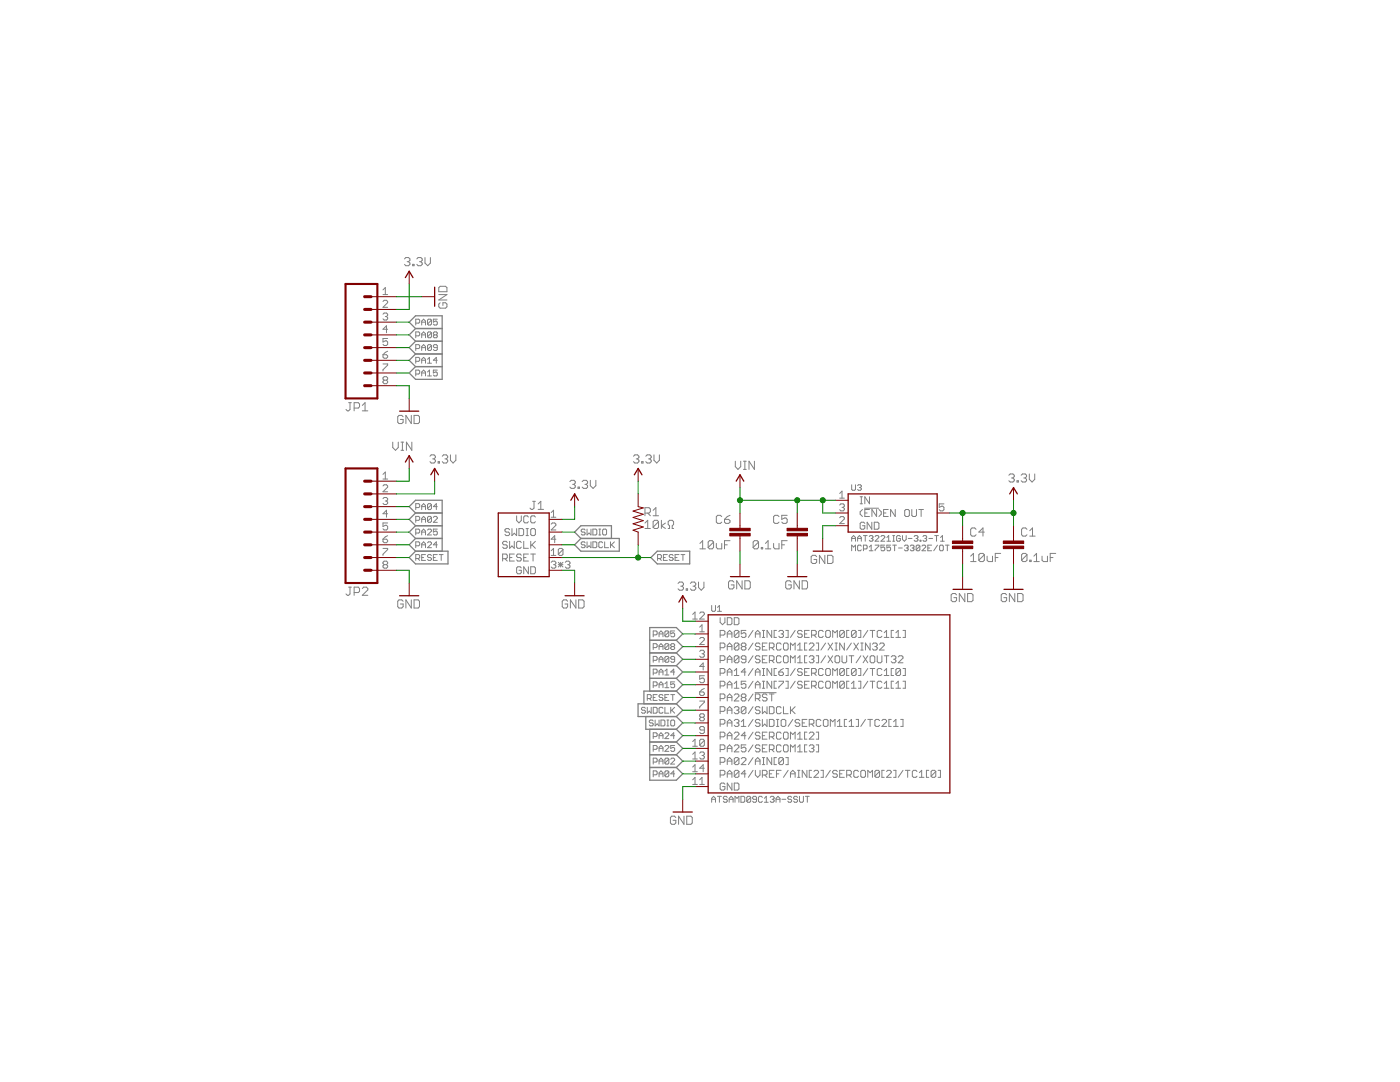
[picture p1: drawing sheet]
<?xml version="1.0" encoding="utf-8"?>
<!DOCTYPE eagle SYSTEM "eagle.dtd">
<!--
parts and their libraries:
SparkFun-Aesthetics: Licensing: Creative Commons ShareAlike 4.0 International - https://creativecommons.org/licenses/by-sa/4.0
-->
<eagle version="7.2.0">
<drawing>
<settings>
<setting alwaysvectorfont="yes"/>
<setting verticaltext="up"/>
</settings>
<grid distance="0.05" unitdist="inch" unit="inch" style="lines" multiple="1" display="yes" altdistance="0.01" altunitdist="inch" altunit="inch"/>
<schematic xreflabel="%F%N/%S.%C%R" xrefpart="/%S.%C%R">
<libraries>
<library name="Connectors">
<symbols>
<symbol name="SWD">
<pin name="VCC" x="7.62" y="5.08" length="short" rot="R180"/>
<pin name="SWDIO" x="7.62" y="2.54" length="short" rot="R180"/>
<pin name="SWCLK" x="7.62" y="0" length="short" rot="R180"/>
<pin name="RESET" x="7.62" y="-2.54" length="short" rot="R180"/>
<pin name="GND" x="7.62" y="-5.08" length="short" rot="R180"/>
<wire x1="5.08" y1="6.35" x2="-5.08" y2="6.35" width="0.254" layer="94"/>
<wire x1="-5.08" y1="6.35" x2="-5.08" y2="-6.35" width="0.254" layer="94"/>
<wire x1="-5.08" y1="-6.35" x2="5.08" y2="-6.35" width="0.254" layer="94"/>
<wire x1="5.08" y1="-6.35" x2="5.08" y2="6.35" width="0.254" layer="94"/>
<text x="4.445" y="6.985" size="1.778" layer="95" rot="MR0">&gt;NAME</text>
<text x="4.445" y="-8.89" size="1.778" layer="96" rot="MR0">&gt;VALUE</text>
</symbol>
</symbols>
<devicesets>
<deviceset name="SWD" prefix="J">
<gates>
<gate name="G$1" symbol="SWD" x="0" y="0"/>
</gates>
<devices>
<device name="-50MIL" package="3220-10-0300-00">
<connects>
<connect gate="G$1" pin="GND" pad="3 5 9"/>
<connect gate="G$1" pin="RESET" pad="10"/>
<connect gate="G$1" pin="SWCLK" pad="4"/>
<connect gate="G$1" pin="SWDIO" pad="2"/>
<connect gate="G$1" pin="VCC" pad="1"/>
</connects>
<technologies>
<technology name=""/>
</technologies>
</device>
<device name="-MEZZANINE" package="BM10B(0.8)-10DP-0.4V(51)">
<connects>
<connect gate="G$1" pin="GND" pad="3 5 9"/>
<connect gate="G$1" pin="RESET" pad="10"/>
<connect gate="G$1" pin="SWCLK" pad="4"/>
<connect gate="G$1" pin="SWDIO" pad="2"/>
<connect gate="G$1" pin="VCC" pad="1"/>
</connects>
<technologies>
<technology name=""/>
</technologies>
</device>
<device name="-50MIL-SHROUDED" package="M05X2_50MIL_SHROUDED">
<connects>
<connect gate="G$1" pin="GND" pad="3 5 9"/>
<connect gate="G$1" pin="RESET" pad="10"/>
<connect gate="G$1" pin="SWCLK" pad="4"/>
<connect gate="G$1" pin="SWDIO" pad="2"/>
<connect gate="G$1" pin="VCC" pad="1"/>
</connects>
<technologies>
<technology name=""/>
</technologies>
</device>
</devices>
</deviceset>
</devicesets>
</library>
<library name="SparkFun-Aesthetics">
<symbols>
<symbol name="3.3V">
<wire x1="0.762" y1="1.27" x2="0" y2="2.54" width="0.254" layer="94"/>
<wire x1="0" y1="2.54" x2="-0.762" y2="1.27" width="0.254" layer="94"/>
<text x="-1.016" y="3.556" size="1.778" layer="96">&gt;VALUE</text>
<pin name="3.3V" x="0" y="0" visible="off" length="short" direction="sup" rot="R90"/>
</symbol>
<symbol name="DGND">
<wire x1="-1.905" y1="0" x2="1.905" y2="0" width="0.254" layer="94"/>
<text x="-2.54" y="-2.54" size="1.778" layer="96">&gt;VALUE</text>
<pin name="GND" x="0" y="2.54" visible="off" length="short" direction="sup" rot="R270"/>
</symbol>
<symbol name="VIN">
<wire x1="0.762" y1="1.27" x2="0" y2="2.54" width="0.254" layer="94"/>
<wire x1="0" y1="2.54" x2="-0.762" y2="1.27" width="0.254" layer="94"/>
<text x="-1.016" y="3.556" size="1.778" layer="96">&gt;VALUE</text>
<pin name="VIN" x="0" y="0" visible="off" length="short" direction="sup" rot="R90"/>
</symbol>
</symbols>
<devicesets>
<deviceset name="3.3V" prefix="SUPPLY">
<gates>
<gate name="G$1" symbol="3.3V" x="0" y="0"/>
</gates>
<devices>
<device name="">
<technologies>
<technology name=""/>
</technologies>
</device>
</devices>
</deviceset>
<deviceset name="GND" prefix="GND">
<gates>
<gate name="1" symbol="DGND" x="0" y="0"/>
</gates>
<devices>
<device name="">
<technologies>
<technology name=""/>
</technologies>
</device>
</devices>
</deviceset>
<deviceset name="VIN" prefix="SUPPLY">
<gates>
<gate name="G$1" symbol="VIN" x="0" y="0"/>
</gates>
<devices>
<device name="">
<technologies>
<technology name=""/>
</technologies>
</device>
</devices>
</deviceset>
</devicesets>
</library>
<library name="Atmel">
<symbols>
<symbol name="ATSAMD09C">
<pin name="PA05/AIN[3]/SERCOM0[0]/TC1[1]" x="-26.67" y="13.97" length="short"/>
<pin name="PA08/SERCOM1[2]/XIN/XIN32" x="-26.67" y="11.43" length="short"/>
<pin name="PA09/SERCOM1[3]/XOUT/XOUT32" x="-26.67" y="8.89" length="short"/>
<pin name="PA14/AIN[6]/SERCOM0[0]/TC1[0]" x="-26.67" y="6.35" length="short"/>
<pin name="PA15/AIN[7]/SERCOM0[1]/TC1[1]" x="-26.67" y="3.81" length="short"/>
<pin name="PA28/!RST" x="-26.67" y="1.27" length="short"/>
<pin name="PA30/SWDCLK" x="-26.67" y="-1.27" length="short"/>
<pin name="PA31/SWDIO/SERCOM1[1]/TC2[1]" x="-26.67" y="-3.81" length="short"/>
<pin name="PA24/SERCOM1[2]" x="-26.67" y="-6.35" length="short"/>
<pin name="PA25/SERCOM1[3]" x="-26.67" y="-8.89" length="short"/>
<pin name="GND" x="-26.67" y="-16.51" length="short"/>
<pin name="VDD" x="-26.67" y="16.51" length="short"/>
<pin name="PA02/AIN[0]" x="-26.67" y="-11.43" length="short"/>
<pin name="PA04/VREF/AIN[2]/SERCOM0[2]/TC1[0]" x="-26.67" y="-13.97" length="short"/>
<wire x1="-24.13" y1="17.78" x2="24.13" y2="17.78" width="0.254" layer="94"/>
<wire x1="24.13" y1="17.78" x2="24.13" y2="-17.78" width="0.254" layer="94"/>
<wire x1="24.13" y1="-17.78" x2="-24.13" y2="-17.78" width="0.254" layer="94"/>
<wire x1="-24.13" y1="-17.78" x2="-24.13" y2="17.78" width="0.254" layer="94"/>
<text x="-23.495" y="18.415" size="1.27" layer="95">&gt;NAME</text>
<text x="-23.495" y="-19.685" size="1.27" layer="96">&gt;VALUE</text>
</symbol>
</symbols>
<devicesets>
<deviceset name="ATSAMD09C" prefix="U">
<gates>
<gate name="G$1" symbol="ATSAMD09C" x="0" y="0"/>
</gates>
<devices>
<device name="13A-SSUT" package="SOIC-14">
<connects>
<connect gate="G$1" pin="GND" pad="11"/>
<connect gate="G$1" pin="PA02/AIN[0]" pad="13"/>
<connect gate="G$1" pin="PA04/VREF/AIN[2]/SERCOM0[2]/TC1[0]" pad="14"/>
<connect gate="G$1" pin="PA05/AIN[3]/SERCOM0[0]/TC1[1]" pad="1"/>
<connect gate="G$1" pin="PA08/SERCOM1[2]/XIN/XIN32" pad="2"/>
<connect gate="G$1" pin="PA09/SERCOM1[3]/XOUT/XOUT32" pad="3"/>
<connect gate="G$1" pin="PA14/AIN[6]/SERCOM0[0]/TC1[0]" pad="4"/>
<connect gate="G$1" pin="PA15/AIN[7]/SERCOM0[1]/TC1[1]" pad="5"/>
<connect gate="G$1" pin="PA24/SERCOM1[2]" pad="9"/>
<connect gate="G$1" pin="PA25/SERCOM1[3]" pad="10"/>
<connect gate="G$1" pin="PA28/!RST" pad="6"/>
<connect gate="G$1" pin="PA30/SWDCLK" pad="7"/>
<connect gate="G$1" pin="PA31/SWDIO/SERCOM1[1]/TC2[1]" pad="8"/>
<connect gate="G$1" pin="VDD" pad="12"/>
</connects>
<technologies>
<technology name=""/>
</technologies>
</device>
</devices>
</deviceset>
</devicesets>
</library>
<library name="Passives">
<symbols>
<symbol name="RESISTOR-VERT">
<pin name="2" x="0" y="5.08" visible="off" length="short" direction="pas" swaplevel="1" rot="R270"/>
<pin name="1" x="0" y="-5.08" visible="off" length="short" direction="pas" swaplevel="1" rot="R90"/>
<wire x1="0" y1="-2.54" x2="-1.016" y2="-2.159" width="0.1524" layer="94"/>
<wire x1="-1.016" y1="-2.159" x2="1.016" y2="-1.524" width="0.1524" layer="94"/>
<wire x1="1.016" y1="-1.524" x2="-1.016" y2="-0.889" width="0.1524" layer="94"/>
<wire x1="-1.016" y1="-0.889" x2="1.016" y2="-0.254" width="0.1524" layer="94"/>
<wire x1="1.016" y1="-0.254" x2="-1.016" y2="0.381" width="0.1524" layer="94"/>
<wire x1="-1.016" y1="0.381" x2="1.016" y2="1.016" width="0.1524" layer="94"/>
<wire x1="1.016" y1="1.016" x2="-1.016" y2="1.651" width="0.1524" layer="94"/>
<wire x1="-1.016" y1="1.651" x2="1.016" y2="2.286" width="0.1524" layer="94"/>
<wire x1="1.016" y1="2.286" x2="0" y2="2.54" width="0.1524" layer="94"/>
<text x="1.27" y="0.635" size="1.778" layer="95">&gt;NAME</text>
<text x="1.27" y="-1.905" size="1.778" layer="96">&gt;VALUE</text>
</symbol>
<symbol name="CAP">
<wire x1="0" y1="1.27" x2="0" y2="0.762" width="0.1524" layer="94"/>
<wire x1="0" y1="-1.27" x2="0" y2="-0.762" width="0.1524" layer="94"/>
<text x="1.524" y="1.651" size="1.778" layer="95">&gt;NAME</text>
<text x="1.524" y="-3.429" size="1.778" layer="96">&gt;VALUE</text>
<rectangle x1="-2.032" y1="-0.762" x2="2.032" y2="-0.254" layer="94"/>
<rectangle x1="-2.032" y1="0.254" x2="2.032" y2="0.762" layer="94"/>
<pin name="1" x="0" y="3.81" visible="off" length="short" direction="pas" swaplevel="1" rot="R270"/>
<pin name="2" x="0" y="-3.81" visible="off" length="short" direction="pas" swaplevel="1" rot="R90"/>
</symbol>
</symbols>
<devicesets>
<deviceset name="RESISTOR" prefix="R" uservalue="yes">
<gates>
<gate name="G$1" symbol="RESISTOR-VERT" x="0" y="0"/>
</gates>
<devices>
<device name="-0402" package="0402-RES">
<connects>
<connect gate="G$1" pin="1" pad="1"/>
<connect gate="G$1" pin="2" pad="2"/>
</connects>
<technologies>
<technology name=""/>
</technologies>
</device>
<device name="-2512" package="2512-RESISTOR">
<connects>
<connect gate="G$1" pin="1" pad="1"/>
<connect gate="G$1" pin="2" pad="2"/>
</connects>
<technologies>
<technology name=""/>
</technologies>
</device>
<device name="-0805" package="0805-RES">
<connects>
<connect gate="G$1" pin="1" pad="1"/>
<connect gate="G$1" pin="2" pad="2"/>
</connects>
<technologies>
<technology name=""/>
</technologies>
</device>
<device name="-1206" package="1206">
<connects>
<connect gate="G$1" pin="1" pad="1"/>
<connect gate="G$1" pin="2" pad="2"/>
</connects>
<technologies>
<technology name=""/>
</technologies>
</device>
</devices>
</deviceset>
<deviceset name="CAP" prefix="C" uservalue="yes">
<gates>
<gate name="G$1" symbol="CAP" x="0" y="0"/>
</gates>
<devices>
<device name="-0402" package="0402-CAP">
<connects>
<connect gate="G$1" pin="1" pad="1"/>
<connect gate="G$1" pin="2" pad="2"/>
</connects>
<technologies>
<technology name=""/>
</technologies>
</device>
<device name="-0805" package="0805-CAP">
<connects>
<connect gate="G$1" pin="1" pad="1"/>
<connect gate="G$1" pin="2" pad="2"/>
</connects>
<technologies>
<technology name=""/>
</technologies>
</device>
<device name="-1206" package="1206">
<connects>
<connect gate="G$1" pin="1" pad="1"/>
<connect gate="G$1" pin="2" pad="2"/>
</connects>
<technologies>
<technology name=""/>
</technologies>
</device>
</devices>
</deviceset>
</devicesets>
</library>
<library name="SparkFun-Connectors">
<symbols>
<symbol name="M08">
<wire x1="1.27" y1="-10.16" x2="-5.08" y2="-10.16" width="0.4064" layer="94"/>
<wire x1="-1.27" y1="-2.54" x2="0" y2="-2.54" width="0.6096" layer="94"/>
<wire x1="-1.27" y1="-5.08" x2="0" y2="-5.08" width="0.6096" layer="94"/>
<wire x1="-1.27" y1="-7.62" x2="0" y2="-7.62" width="0.6096" layer="94"/>
<wire x1="-5.08" y1="12.7" x2="-5.08" y2="-10.16" width="0.4064" layer="94"/>
<wire x1="1.27" y1="-10.16" x2="1.27" y2="12.7" width="0.4064" layer="94"/>
<wire x1="-5.08" y1="12.7" x2="1.27" y2="12.7" width="0.4064" layer="94"/>
<wire x1="-1.27" y1="2.54" x2="0" y2="2.54" width="0.6096" layer="94"/>
<wire x1="-1.27" y1="0" x2="0" y2="0" width="0.6096" layer="94"/>
<wire x1="-1.27" y1="5.08" x2="0" y2="5.08" width="0.6096" layer="94"/>
<wire x1="-1.27" y1="7.62" x2="0" y2="7.62" width="0.6096" layer="94"/>
<wire x1="-1.27" y1="10.16" x2="0" y2="10.16" width="0.6096" layer="94"/>
<text x="-5.08" y="-12.7" size="1.778" layer="96">&gt;VALUE</text>
<text x="-5.08" y="13.462" size="1.778" layer="95">&gt;NAME</text>
<pin name="1" x="5.08" y="-7.62" visible="pad" length="middle" direction="pas" swaplevel="1" rot="R180"/>
<pin name="2" x="5.08" y="-5.08" visible="pad" length="middle" direction="pas" swaplevel="1" rot="R180"/>
<pin name="3" x="5.08" y="-2.54" visible="pad" length="middle" direction="pas" swaplevel="1" rot="R180"/>
<pin name="4" x="5.08" y="0" visible="pad" length="middle" direction="pas" swaplevel="1" rot="R180"/>
<pin name="5" x="5.08" y="2.54" visible="pad" length="middle" direction="pas" swaplevel="1" rot="R180"/>
<pin name="6" x="5.08" y="5.08" visible="pad" length="middle" direction="pas" swaplevel="1" rot="R180"/>
<pin name="7" x="5.08" y="7.62" visible="pad" length="middle" direction="pas" swaplevel="1" rot="R180"/>
<pin name="8" x="5.08" y="10.16" visible="pad" length="middle" direction="pas" swaplevel="1" rot="R180"/>
</symbol>
</symbols>
<devicesets>
<deviceset name="M08" prefix="JP" uservalue="yes">
<gates>
<gate name="G$1" symbol="M08" x="-2.54" y="0"/>
</gates>
<devices>
<device name="1X08" package="1X08">
<connects>
<connect gate="G$1" pin="1" pad="1"/>
<connect gate="G$1" pin="2" pad="2"/>
<connect gate="G$1" pin="3" pad="3"/>
<connect gate="G$1" pin="4" pad="4"/>
<connect gate="G$1" pin="5" pad="5"/>
<connect gate="G$1" pin="6" pad="6"/>
<connect gate="G$1" pin="7" pad="7"/>
<connect gate="G$1" pin="8" pad="8"/>
</connects>
<technologies>
<technology name=""/>
</technologies>
</device>
<device name="LOCK" package="1X08_LOCK">
<connects>
<connect gate="G$1" pin="1" pad="1"/>
<connect gate="G$1" pin="2" pad="2"/>
<connect gate="G$1" pin="3" pad="3"/>
<connect gate="G$1" pin="4" pad="4"/>
<connect gate="G$1" pin="5" pad="5"/>
<connect gate="G$1" pin="6" pad="6"/>
<connect gate="G$1" pin="7" pad="7"/>
<connect gate="G$1" pin="8" pad="8"/>
</connects>
<technologies>
<technology name=""/>
</technologies>
</device>
<device name="LOCK_LONGPADS" package="1X08_LOCK_LONGPADS">
<connects>
<connect gate="G$1" pin="1" pad="1"/>
<connect gate="G$1" pin="2" pad="2"/>
<connect gate="G$1" pin="3" pad="3"/>
<connect gate="G$1" pin="4" pad="4"/>
<connect gate="G$1" pin="5" pad="5"/>
<connect gate="G$1" pin="6" pad="6"/>
<connect gate="G$1" pin="7" pad="7"/>
<connect gate="G$1" pin="8" pad="8"/>
</connects>
<technologies>
<technology name=""/>
</technologies>
</device>
<device name="LONGPADS" package="1X08_LONGPADS">
<connects>
<connect gate="G$1" pin="1" pad="1"/>
<connect gate="G$1" pin="2" pad="2"/>
<connect gate="G$1" pin="3" pad="3"/>
<connect gate="G$1" pin="4" pad="4"/>
<connect gate="G$1" pin="5" pad="5"/>
<connect gate="G$1" pin="6" pad="6"/>
<connect gate="G$1" pin="7" pad="7"/>
<connect gate="G$1" pin="8" pad="8"/>
</connects>
<technologies>
<technology name=""/>
</technologies>
</device>
<device name="3.5MM-8" package="SCREWTERMINAL-3.5MM-8">
<connects>
<connect gate="G$1" pin="1" pad="1"/>
<connect gate="G$1" pin="2" pad="2"/>
<connect gate="G$1" pin="3" pad="3"/>
<connect gate="G$1" pin="4" pad="4"/>
<connect gate="G$1" pin="5" pad="5"/>
<connect gate="G$1" pin="6" pad="6"/>
<connect gate="G$1" pin="7" pad="7"/>
<connect gate="G$1" pin="8" pad="8"/>
</connects>
<technologies>
<technology name=""/>
</technologies>
</device>
<device name="SMD-STRAIGHT" package="1X08_SMD">
<connects>
<connect gate="G$1" pin="1" pad="1"/>
<connect gate="G$1" pin="2" pad="2"/>
<connect gate="G$1" pin="3" pad="3"/>
<connect gate="G$1" pin="4" pad="4"/>
<connect gate="G$1" pin="5" pad="5"/>
<connect gate="G$1" pin="6" pad="6"/>
<connect gate="G$1" pin="7" pad="7"/>
<connect gate="G$1" pin="8" pad="8"/>
</connects>
<technologies>
<technology name=""/>
</technologies>
</device>
<device name="SMD-STRAIGHT-ALT" package="1X08_SMD_ALT">
<connects>
<connect gate="G$1" pin="1" pad="1"/>
<connect gate="G$1" pin="2" pad="2"/>
<connect gate="G$1" pin="3" pad="3"/>
<connect gate="G$1" pin="4" pad="4"/>
<connect gate="G$1" pin="5" pad="5"/>
<connect gate="G$1" pin="6" pad="6"/>
<connect gate="G$1" pin="7" pad="7"/>
<connect gate="G$1" pin="8" pad="8"/>
</connects>
<technologies>
<technology name=""/>
</technologies>
</device>
<device name="SMD-COMBO" package="1X08_SMD_COMBINED">
<connects>
<connect gate="G$1" pin="1" pad="1"/>
<connect gate="G$1" pin="2" pad="2"/>
<connect gate="G$1" pin="3" pad="3"/>
<connect gate="G$1" pin="4" pad="4"/>
<connect gate="G$1" pin="5" pad="5"/>
<connect gate="G$1" pin="6" pad="6"/>
<connect gate="G$1" pin="7" pad="7"/>
<connect gate="G$1" pin="8" pad="8"/>
</connects>
<technologies>
<technology name=""/>
</technologies>
</device>
<device name="BM08B-SRSS-TB" package="BM08B-SRSS-TB">
<connects>
<connect gate="G$1" pin="1" pad="1"/>
<connect gate="G$1" pin="2" pad="2"/>
<connect gate="G$1" pin="3" pad="3"/>
<connect gate="G$1" pin="4" pad="4"/>
<connect gate="G$1" pin="5" pad="5"/>
<connect gate="G$1" pin="6" pad="6"/>
<connect gate="G$1" pin="7" pad="7"/>
<connect gate="G$1" pin="8" pad="8"/>
</connects>
<technologies>
<technology name=""/>
</technologies>
</device>
<device name="SMD-MALE" package="1X08_SMD_MALE">
<connects>
<connect gate="G$1" pin="1" pad="1"/>
<connect gate="G$1" pin="2" pad="2"/>
<connect gate="G$1" pin="3" pad="3"/>
<connect gate="G$1" pin="4" pad="4"/>
<connect gate="G$1" pin="5" pad="5"/>
<connect gate="G$1" pin="6" pad="6"/>
<connect gate="G$1" pin="7" pad="7"/>
<connect gate="G$1" pin="8" pad="8"/>
</connects>
<technologies>
<technology name="">
<attribute name="PROD_ID" value="CONN-11292"/>
</technology>
</technologies>
</device>
<device name="NO_SILK" package="1X08_NO_SILK">
<connects>
<connect gate="G$1" pin="1" pad="1"/>
<connect gate="G$1" pin="2" pad="2"/>
<connect gate="G$1" pin="3" pad="3"/>
<connect gate="G$1" pin="4" pad="4"/>
<connect gate="G$1" pin="5" pad="5"/>
<connect gate="G$1" pin="6" pad="6"/>
<connect gate="G$1" pin="7" pad="7"/>
<connect gate="G$1" pin="8" pad="8"/>
</connects>
<technologies>
<technology name=""/>
</technologies>
</device>
<device name="" package="1X08_PIN1_NO_SILK">
<connects>
<connect gate="G$1" pin="1" pad="1"/>
<connect gate="G$1" pin="2" pad="2"/>
<connect gate="G$1" pin="3" pad="3"/>
<connect gate="G$1" pin="4" pad="4"/>
<connect gate="G$1" pin="5" pad="5"/>
<connect gate="G$1" pin="6" pad="6"/>
<connect gate="G$1" pin="7" pad="7"/>
<connect gate="G$1" pin="8" pad="8"/>
</connects>
<technologies>
<technology name=""/>
</technologies>
</device>
</devices>
</deviceset>
</devicesets>
</library>
<library name="Skyworks">
<symbols>
<symbol name="AAT3221">
<pin name="IN" x="-11.43" y="2.54" length="short"/>
<pin name="(!EN!)EN" x="-11.43" y="0" length="short"/>
<pin name="GND" x="-11.43" y="-2.54" length="short"/>
<pin name="OUT" x="11.43" y="0" length="short" rot="R180"/>
<wire x1="-8.89" y1="3.81" x2="8.89" y2="3.81" width="0.254" layer="94"/>
<wire x1="8.89" y1="3.81" x2="8.89" y2="-3.81" width="0.254" layer="94"/>
<wire x1="8.89" y1="-3.81" x2="-8.89" y2="-3.81" width="0.254" layer="94"/>
<wire x1="-8.89" y1="-3.81" x2="-8.89" y2="3.81" width="0.254" layer="94"/>
<text x="-8.255" y="4.445" size="1.27" layer="95" ratio="12">&gt;NAME</text>
<text x="-8.255" y="-5.715" size="1.27" layer="95" ratio="12">&gt;VALUE</text>
</symbol>
</symbols>
<devicesets>
<deviceset name="AAT3221" prefix="U">
<gates>
<gate name="G$1" symbol="AAT3221" x="0" y="0"/>
</gates>
<devices>
<device name="IGV-3.3-T1" package="SOT23-5">
<connects>
<connect gate="G$1" pin="(!EN!)EN" pad="3"/>
<connect gate="G$1" pin="GND" pad="2"/>
<connect gate="G$1" pin="IN" pad="1"/>
<connect gate="G$1" pin="OUT" pad="5"/>
</connects>
<technologies>
<technology name=""/>
</technologies>
</device>
<device name="IGV-1.8-T1" package="SOT23-5">
<connects>
<connect gate="G$1" pin="(!EN!)EN" pad="3"/>
<connect gate="G$1" pin="GND" pad="2"/>
<connect gate="G$1" pin="IN" pad="1"/>
<connect gate="G$1" pin="OUT" pad="5"/>
</connects>
<technologies>
<technology name=""/>
</technologies>
</device>
</devices>
</deviceset>
</devicesets>
</library>
</libraries>
<attributes>
</attributes>
<variantdefs>
</variantdefs>
<classes>
<class number="0" name="default" width="0" drill="0">
</class>
</classes>
<parts>
<part name="J1" library="Connectors" deviceset="SWD" device="-50MIL-SHROUDED"/>
<part name="SUPPLY1" library="SparkFun-Aesthetics" deviceset="3.3V" device=""/>
<part name="GND1" library="SparkFun-Aesthetics" deviceset="GND" device=""/>
<part name="U1" library="Atmel" deviceset="ATSAMD09C" device="13A-SSUT"/>
<part name="SUPPLY2" library="SparkFun-Aesthetics" deviceset="3.3V" device=""/>
<part name="GND2" library="SparkFun-Aesthetics" deviceset="GND" device=""/>
<part name="R1" library="Passives" deviceset="RESISTOR" device="-0805" value="10kΩ"/>
<part name="SUPPLY3" library="SparkFun-Aesthetics" deviceset="3.3V" device=""/>
<part name="C1" library="Passives" deviceset="CAP" device="-0805" value="0.1uF"/>
<part name="SUPPLY4" library="SparkFun-Aesthetics" deviceset="3.3V" device=""/>
<part name="GND4" library="SparkFun-Aesthetics" deviceset="GND" device=""/>
<part name="C4" library="Passives" deviceset="CAP" device="-0805" value="10uF"/>
<part name="C5" library="Passives" deviceset="CAP" device="-0805" value="0.1uF"/>
<part name="C6" library="Passives" deviceset="CAP" device="-0805" value="10uF"/>
<part name="GND7" library="SparkFun-Aesthetics" deviceset="GND" device=""/>
<part name="GND9" library="SparkFun-Aesthetics" deviceset="GND" device=""/>
<part name="GND10" library="SparkFun-Aesthetics" deviceset="GND" device=""/>
<part name="SUPPLY5" library="SparkFun-Aesthetics" deviceset="VIN" device=""/>
<part name="JP1" library="SparkFun-Connectors" deviceset="M08" device="NO_SILK"/>
<part name="JP2" library="SparkFun-Connectors" deviceset="M08" device="NO_SILK"/>
<part name="SUPPLY6" library="SparkFun-Aesthetics" deviceset="VIN" device=""/>
<part name="SUPPLY7" library="SparkFun-Aesthetics" deviceset="3.3V" device=""/>
<part name="GND3" library="SparkFun-Aesthetics" deviceset="GND" device=""/>
<part name="GND11" library="SparkFun-Aesthetics" deviceset="GND" device=""/>
<part name="SUPPLY9" library="SparkFun-Aesthetics" deviceset="3.3V" device=""/>
<part name="GND5" library="SparkFun-Aesthetics" deviceset="GND" device=""/>
<part name="U3" library="Skyworks" deviceset="AAT3221" device="IGV-3.3-T1"/>
<part name="GND6" library="SparkFun-Aesthetics" deviceset="GND" device=""/>
</parts>
<sheets>
<sheet>
<plain>
<text x="89.535" y="48.26" size="1.27" layer="97" ratio="12">MCP1755T-3302E/OT</text>
</plain>
<instances>
<instance part="J1" gate="G$1" x="24.13" y="49.53" smashed="yes">
<attribute name="NAME" x="28.575" y="56.515" size="1.778" layer="95" rot="MR0"/>
</instance>
<instance part="SUPPLY1" gate="G$1" x="34.29" y="57.15"/>
<instance part="GND1" gate="1" x="34.29" y="39.37"/>
<instance part="U1" gate="G$1" x="85.09" y="17.78"/>
<instance part="SUPPLY2" gate="G$1" x="55.88" y="36.83"/>
<instance part="GND2" gate="1" x="55.88" y="-3.81"/>
<instance part="R1" gate="G$1" x="46.99" y="54.61"/>
<instance part="SUPPLY3" gate="G$1" x="46.99" y="62.23"/>
<instance part="C1" gate="G$1" x="121.92" y="49.53"/>
<instance part="SUPPLY4" gate="G$1" x="121.92" y="58.42"/>
<instance part="GND4" gate="1" x="121.92" y="40.64"/>
<instance part="C4" gate="G$1" x="111.76" y="49.53"/>
<instance part="C5" gate="G$1" x="78.74" y="52.07" rot="MR0"/>
<instance part="C6" gate="G$1" x="67.31" y="52.07" rot="MR0"/>
<instance part="GND7" gate="1" x="111.76" y="40.64" rot="MR0"/>
<instance part="GND9" gate="1" x="78.74" y="43.18" rot="MR0"/>
<instance part="GND10" gate="1" x="67.31" y="43.18" rot="MR0"/>
<instance part="SUPPLY5" gate="G$1" x="67.31" y="60.96"/>
<instance part="JP1" gate="G$1" x="-6.35" y="91.44" rot="MR180"/>
<instance part="JP2" gate="G$1" x="-6.35" y="54.61" rot="MR180"/>
<instance part="SUPPLY6" gate="G$1" x="1.27" y="64.77" rot="MR0"/>
<instance part="SUPPLY7" gate="G$1" x="6.35" y="62.23"/>
<instance part="GND3" gate="1" x="1.27" y="76.2" rot="MR0"/>
<instance part="GND11" gate="1" x="1.27" y="39.37" rot="MR0"/>
<instance part="SUPPLY9" gate="G$1" x="1.27" y="101.6"/>
<instance part="GND5" gate="1" x="6.35" y="99.06" rot="MR270"/>
<instance part="U3" gate="G$1" x="97.79" y="55.88"/>
<instance part="GND6" gate="1" x="83.82" y="48.26" rot="MR0"/>
</instances>
<busses>
</busses>
<nets>
<net name="3.3V" class="0">
<segment>
<pinref part="J1" gate="G$1" pin="VCC"/>
<pinref part="SUPPLY1" gate="G$1" pin="3.3V"/>
<wire x1="31.75" y1="54.61" x2="34.29" y2="54.61" width="0.1524" layer="91"/>
<wire x1="34.29" y1="54.61" x2="34.29" y2="57.15" width="0.1524" layer="91"/>
</segment>
<segment>
<pinref part="U1" gate="G$1" pin="VDD"/>
<pinref part="SUPPLY2" gate="G$1" pin="3.3V"/>
<wire x1="58.42" y1="34.29" x2="55.88" y2="34.29" width="0.1524" layer="91"/>
<wire x1="55.88" y1="34.29" x2="55.88" y2="36.83" width="0.1524" layer="91"/>
</segment>
<segment>
<pinref part="R1" gate="G$1" pin="2"/>
<pinref part="SUPPLY3" gate="G$1" pin="3.3V"/>
<wire x1="46.99" y1="59.69" x2="46.99" y2="62.23" width="0.1524" layer="91"/>
</segment>
<segment>
<pinref part="C1" gate="G$1" pin="1"/>
<pinref part="SUPPLY4" gate="G$1" pin="3.3V"/>
<wire x1="121.92" y1="53.34" x2="121.92" y2="55.88" width="0.1524" layer="91"/>
<wire x1="121.92" y1="55.88" x2="121.92" y2="58.42" width="0.1524" layer="91"/>
<junction x="121.92" y="55.88"/>
<pinref part="C4" gate="G$1" pin="1"/>
<wire x1="111.76" y1="55.88" x2="121.92" y2="55.88" width="0.1524" layer="91"/>
<wire x1="111.76" y1="53.34" x2="111.76" y2="55.88" width="0.1524" layer="91"/>
<junction x="111.76" y="55.88"/>
<pinref part="U3" gate="G$1" pin="OUT"/>
<wire x1="109.22" y1="55.88" x2="111.76" y2="55.88" width="0.1524" layer="91"/>
</segment>
<segment>
<pinref part="JP2" gate="G$1" pin="2"/>
<pinref part="SUPPLY7" gate="G$1" pin="3.3V"/>
<wire x1="-1.27" y1="59.69" x2="6.35" y2="59.69" width="0.1524" layer="91"/>
<wire x1="6.35" y1="59.69" x2="6.35" y2="62.23" width="0.1524" layer="91"/>
</segment>
<segment>
<pinref part="JP1" gate="G$1" pin="2"/>
<pinref part="SUPPLY9" gate="G$1" pin="3.3V"/>
<wire x1="-1.27" y1="96.52" x2="1.27" y2="96.52" width="0.1524" layer="91"/>
<wire x1="1.27" y1="96.52" x2="1.27" y2="101.6" width="0.1524" layer="91"/>
</segment>
</net>
<net name="GND" class="0">
<segment>
<pinref part="J1" gate="G$1" pin="GND"/>
<pinref part="GND1" gate="1" pin="GND"/>
<wire x1="31.75" y1="44.45" x2="34.29" y2="44.45" width="0.1524" layer="91"/>
<wire x1="34.29" y1="44.45" x2="34.29" y2="41.91" width="0.1524" layer="91"/>
</segment>
<segment>
<pinref part="U1" gate="G$1" pin="GND"/>
<pinref part="GND2" gate="1" pin="GND"/>
<wire x1="58.42" y1="1.27" x2="55.88" y2="1.27" width="0.1524" layer="91"/>
<wire x1="55.88" y1="1.27" x2="55.88" y2="-1.27" width="0.1524" layer="91"/>
</segment>
<segment>
<pinref part="GND4" gate="1" pin="GND"/>
<pinref part="C1" gate="G$1" pin="2"/>
<wire x1="121.92" y1="43.18" x2="121.92" y2="45.72" width="0.1524" layer="91"/>
</segment>
<segment>
<pinref part="GND7" gate="1" pin="GND"/>
<pinref part="C4" gate="G$1" pin="2"/>
<wire x1="111.76" y1="43.18" x2="111.76" y2="45.72" width="0.1524" layer="91"/>
</segment>
<segment>
<pinref part="GND9" gate="1" pin="GND"/>
<pinref part="C5" gate="G$1" pin="2"/>
<wire x1="78.74" y1="45.72" x2="78.74" y2="48.26" width="0.1524" layer="91"/>
</segment>
<segment>
<pinref part="GND10" gate="1" pin="GND"/>
<pinref part="C6" gate="G$1" pin="2"/>
<wire x1="67.31" y1="45.72" x2="67.31" y2="48.26" width="0.1524" layer="91"/>
</segment>
<segment>
<pinref part="JP2" gate="G$1" pin="8"/>
<wire x1="-1.27" y1="44.45" x2="1.27" y2="44.45" width="0.1524" layer="91"/>
<pinref part="GND11" gate="1" pin="GND"/>
<wire x1="1.27" y1="41.91" x2="1.27" y2="44.45" width="0.1524" layer="91"/>
</segment>
<segment>
<pinref part="JP1" gate="G$1" pin="8"/>
<wire x1="-1.27" y1="81.28" x2="1.27" y2="81.28" width="0.1524" layer="91"/>
<pinref part="GND3" gate="1" pin="GND"/>
<wire x1="1.27" y1="78.74" x2="1.27" y2="81.28" width="0.1524" layer="91"/>
</segment>
<segment>
<pinref part="JP1" gate="G$1" pin="1"/>
<pinref part="GND5" gate="1" pin="GND"/>
<wire x1="-1.27" y1="99.06" x2="3.81" y2="99.06" width="0.1524" layer="91"/>
</segment>
<segment>
<pinref part="U3" gate="G$1" pin="GND"/>
<pinref part="GND6" gate="1" pin="GND"/>
<wire x1="86.36" y1="53.34" x2="83.82" y2="53.34" width="0.1524" layer="91"/>
<wire x1="83.82" y1="53.34" x2="83.82" y2="50.8" width="0.1524" layer="91"/>
</segment>
</net>
<net name="SWDIO" class="0">
<segment>
<pinref part="J1" gate="G$1" pin="SWDIO"/>
<wire x1="31.75" y1="52.07" x2="34.29" y2="52.07" width="0.1524" layer="91"/>
<label x="34.29" y="52.07" size="1.27" layer="95" xref="yes"/>
</segment>
<segment>
<pinref part="U1" gate="G$1" pin="PA31/SWDIO/SERCOM1[1]/TC2[1]"/>
<wire x1="58.42" y1="13.97" x2="55.88" y2="13.97" width="0.1524" layer="91"/>
<label x="55.88" y="13.97" size="1.27" layer="95" rot="R180" xref="yes"/>
</segment>
</net>
<net name="SWDCLK" class="0">
<segment>
<pinref part="J1" gate="G$1" pin="SWCLK"/>
<wire x1="31.75" y1="49.53" x2="34.29" y2="49.53" width="0.1524" layer="91"/>
<label x="34.29" y="49.53" size="1.27" layer="95" xref="yes"/>
</segment>
<segment>
<pinref part="U1" gate="G$1" pin="PA30/SWDCLK"/>
<wire x1="58.42" y1="16.51" x2="55.88" y2="16.51" width="0.1524" layer="91"/>
<label x="55.88" y="16.51" size="1.27" layer="95" rot="R180" xref="yes"/>
</segment>
</net>
<net name="RESET" class="0">
<segment>
<pinref part="J1" gate="G$1" pin="RESET"/>
<wire x1="31.75" y1="46.99" x2="46.99" y2="46.99" width="0.1524" layer="91"/>
<label x="49.53" y="46.99" size="1.27" layer="95" xref="yes"/>
<pinref part="R1" gate="G$1" pin="1"/>
<wire x1="46.99" y1="46.99" x2="49.53" y2="46.99" width="0.1524" layer="91"/>
<wire x1="46.99" y1="46.99" x2="46.99" y2="49.53" width="0.1524" layer="91"/>
<junction x="46.99" y="46.99"/>
</segment>
<segment>
<pinref part="U1" gate="G$1" pin="PA28/!RST"/>
<wire x1="58.42" y1="19.05" x2="55.88" y2="19.05" width="0.1524" layer="91"/>
<label x="55.88" y="19.05" size="1.27" layer="95" rot="R180" xref="yes"/>
</segment>
<segment>
<pinref part="JP2" gate="G$1" pin="7"/>
<wire x1="-1.27" y1="46.99" x2="1.27" y2="46.99" width="0.1524" layer="91"/>
<label x="1.27" y="46.99" size="1.27" layer="95" xref="yes"/>
</segment>
</net>
<net name="PA05" class="0">
<segment>
<pinref part="U1" gate="G$1" pin="PA05/AIN[3]/SERCOM0[0]/TC1[1]"/>
<wire x1="58.42" y1="31.75" x2="55.88" y2="31.75" width="0.1524" layer="91"/>
<label x="55.88" y="31.75" size="1.27" layer="95" rot="R180" xref="yes"/>
</segment>
<segment>
<pinref part="JP1" gate="G$1" pin="3"/>
<wire x1="-1.27" y1="93.98" x2="1.27" y2="93.98" width="0.1524" layer="91"/>
<label x="1.27" y="93.98" size="1.27" layer="95" xref="yes"/>
</segment>
</net>
<net name="PA14" class="0">
<segment>
<pinref part="U1" gate="G$1" pin="PA14/AIN[6]/SERCOM0[0]/TC1[0]"/>
<wire x1="58.42" y1="24.13" x2="55.88" y2="24.13" width="0.1524" layer="91"/>
<label x="55.88" y="24.13" size="1.27" layer="95" rot="R180" xref="yes"/>
</segment>
<segment>
<pinref part="JP1" gate="G$1" pin="6"/>
<wire x1="-1.27" y1="86.36" x2="1.27" y2="86.36" width="0.1524" layer="91"/>
<label x="1.27" y="86.36" size="1.27" layer="95" xref="yes"/>
</segment>
</net>
<net name="PA15" class="0">
<segment>
<pinref part="U1" gate="G$1" pin="PA15/AIN[7]/SERCOM0[1]/TC1[1]"/>
<wire x1="58.42" y1="21.59" x2="55.88" y2="21.59" width="0.1524" layer="91"/>
<label x="55.88" y="21.59" size="1.27" layer="95" rot="R180" xref="yes"/>
</segment>
<segment>
<pinref part="JP1" gate="G$1" pin="7"/>
<wire x1="-1.27" y1="83.82" x2="1.27" y2="83.82" width="0.1524" layer="91"/>
<label x="1.27" y="83.82" size="1.27" layer="95" xref="yes"/>
</segment>
</net>
<net name="PA24" class="0">
<segment>
<pinref part="U1" gate="G$1" pin="PA24/SERCOM1[2]"/>
<wire x1="58.42" y1="11.43" x2="55.88" y2="11.43" width="0.1524" layer="91"/>
<label x="55.88" y="11.43" size="1.27" layer="95" rot="R180" xref="yes"/>
</segment>
<segment>
<pinref part="JP2" gate="G$1" pin="6"/>
<wire x1="-1.27" y1="49.53" x2="1.27" y2="49.53" width="0.1524" layer="91"/>
<label x="1.27" y="49.53" size="1.27" layer="95" xref="yes"/>
</segment>
</net>
<net name="PA25" class="0">
<segment>
<pinref part="U1" gate="G$1" pin="PA25/SERCOM1[3]"/>
<wire x1="58.42" y1="8.89" x2="55.88" y2="8.89" width="0.1524" layer="91"/>
<label x="55.88" y="8.89" size="1.27" layer="95" rot="R180" xref="yes"/>
</segment>
<segment>
<pinref part="JP2" gate="G$1" pin="5"/>
<wire x1="-1.27" y1="52.07" x2="1.27" y2="52.07" width="0.1524" layer="91"/>
<label x="1.27" y="52.07" size="1.27" layer="95" xref="yes"/>
</segment>
</net>
<net name="PA02" class="0">
<segment>
<pinref part="U1" gate="G$1" pin="PA02/AIN[0]"/>
<wire x1="58.42" y1="6.35" x2="55.88" y2="6.35" width="0.1524" layer="91"/>
<label x="55.88" y="6.35" size="1.27" layer="95" rot="R180" xref="yes"/>
</segment>
<segment>
<pinref part="JP2" gate="G$1" pin="4"/>
<wire x1="-1.27" y1="54.61" x2="1.27" y2="54.61" width="0.1524" layer="91"/>
<label x="1.27" y="54.61" size="1.27" layer="95" xref="yes"/>
</segment>
</net>
<net name="PA04" class="0">
<segment>
<pinref part="U1" gate="G$1" pin="PA04/VREF/AIN[2]/SERCOM0[2]/TC1[0]"/>
<wire x1="58.42" y1="3.81" x2="55.88" y2="3.81" width="0.1524" layer="91"/>
<label x="55.88" y="3.81" size="1.27" layer="95" rot="R180" xref="yes"/>
</segment>
<segment>
<pinref part="JP2" gate="G$1" pin="3"/>
<wire x1="-1.27" y1="57.15" x2="1.27" y2="57.15" width="0.1524" layer="91"/>
<label x="1.27" y="57.15" size="1.27" layer="95" xref="yes"/>
</segment>
</net>
<net name="PA08" class="0">
<segment>
<pinref part="U1" gate="G$1" pin="PA08/SERCOM1[2]/XIN/XIN32"/>
<wire x1="58.42" y1="29.21" x2="55.88" y2="29.21" width="0.1524" layer="91"/>
<label x="55.88" y="29.21" size="1.27" layer="95" rot="R180" xref="yes"/>
</segment>
<segment>
<pinref part="JP1" gate="G$1" pin="4"/>
<wire x1="-1.27" y1="91.44" x2="1.27" y2="91.44" width="0.1524" layer="91"/>
<label x="1.27" y="91.44" size="1.27" layer="95" xref="yes"/>
</segment>
</net>
<net name="PA09" class="0">
<segment>
<pinref part="U1" gate="G$1" pin="PA09/SERCOM1[3]/XOUT/XOUT32"/>
<wire x1="58.42" y1="26.67" x2="55.88" y2="26.67" width="0.1524" layer="91"/>
<label x="55.88" y="26.67" size="1.27" layer="95" rot="R180" xref="yes"/>
</segment>
<segment>
<pinref part="JP1" gate="G$1" pin="5"/>
<wire x1="-1.27" y1="88.9" x2="1.27" y2="88.9" width="0.1524" layer="91"/>
<label x="1.27" y="88.9" size="1.27" layer="95" xref="yes"/>
</segment>
</net>
<net name="VIN" class="0">
<segment>
<pinref part="SUPPLY5" gate="G$1" pin="VIN"/>
<wire x1="78.74" y1="58.42" x2="67.31" y2="58.42" width="0.1524" layer="91"/>
<wire x1="67.31" y1="58.42" x2="67.31" y2="60.96" width="0.1524" layer="91"/>
<pinref part="C6" gate="G$1" pin="1"/>
<wire x1="67.31" y1="58.42" x2="67.31" y2="55.88" width="0.1524" layer="91"/>
<junction x="67.31" y="58.42"/>
<pinref part="C5" gate="G$1" pin="1"/>
<wire x1="78.74" y1="55.88" x2="78.74" y2="58.42" width="0.1524" layer="91"/>
<junction x="78.74" y="58.42"/>
<pinref part="U3" gate="G$1" pin="(!EN!)EN"/>
<wire x1="86.36" y1="55.88" x2="83.82" y2="55.88" width="0.1524" layer="91"/>
<wire x1="83.82" y1="55.88" x2="83.82" y2="58.42" width="0.1524" layer="91"/>
<pinref part="U3" gate="G$1" pin="IN"/>
<wire x1="86.36" y1="58.42" x2="83.82" y2="58.42" width="0.1524" layer="91"/>
<junction x="83.82" y="58.42"/>
<wire x1="78.74" y1="58.42" x2="83.82" y2="58.42" width="0.1524" layer="91"/>
</segment>
<segment>
<pinref part="JP2" gate="G$1" pin="1"/>
<wire x1="-1.27" y1="62.23" x2="1.27" y2="62.23" width="0.1524" layer="91"/>
<pinref part="SUPPLY6" gate="G$1" pin="VIN"/>
<wire x1="1.27" y1="62.23" x2="1.27" y2="64.77" width="0.1524" layer="91"/>
</segment>
</net>
</nets>
</sheet>
</sheets>
<errors>
<approved hash="208,1,34.29,57.15,3.3V,sup,,,,"/>
<approved hash="208,1,55.88,36.83,3.3V,sup,,,,"/>
<approved hash="208,1,46.99,62.23,3.3V,sup,,,,"/>
<approved hash="208,1,107.95,60.96,3.3V,sup,,,,"/>
<approved hash="208,1,95.25,58.42,3.3V,out,,,,"/>
<approved hash="208,1,6.35,62.23,3.3V,sup,,,,"/>
<approved hash="208,1,1.27,101.6,3.3V,sup,,,,"/>
<approved hash="113,1,-4.48733,88.7053,JP1,,,,,"/>
<approved hash="113,1,-4.48733,51.8753,JP2,,,,,"/>
</errors>
</schematic>
</drawing>
</eagle>
